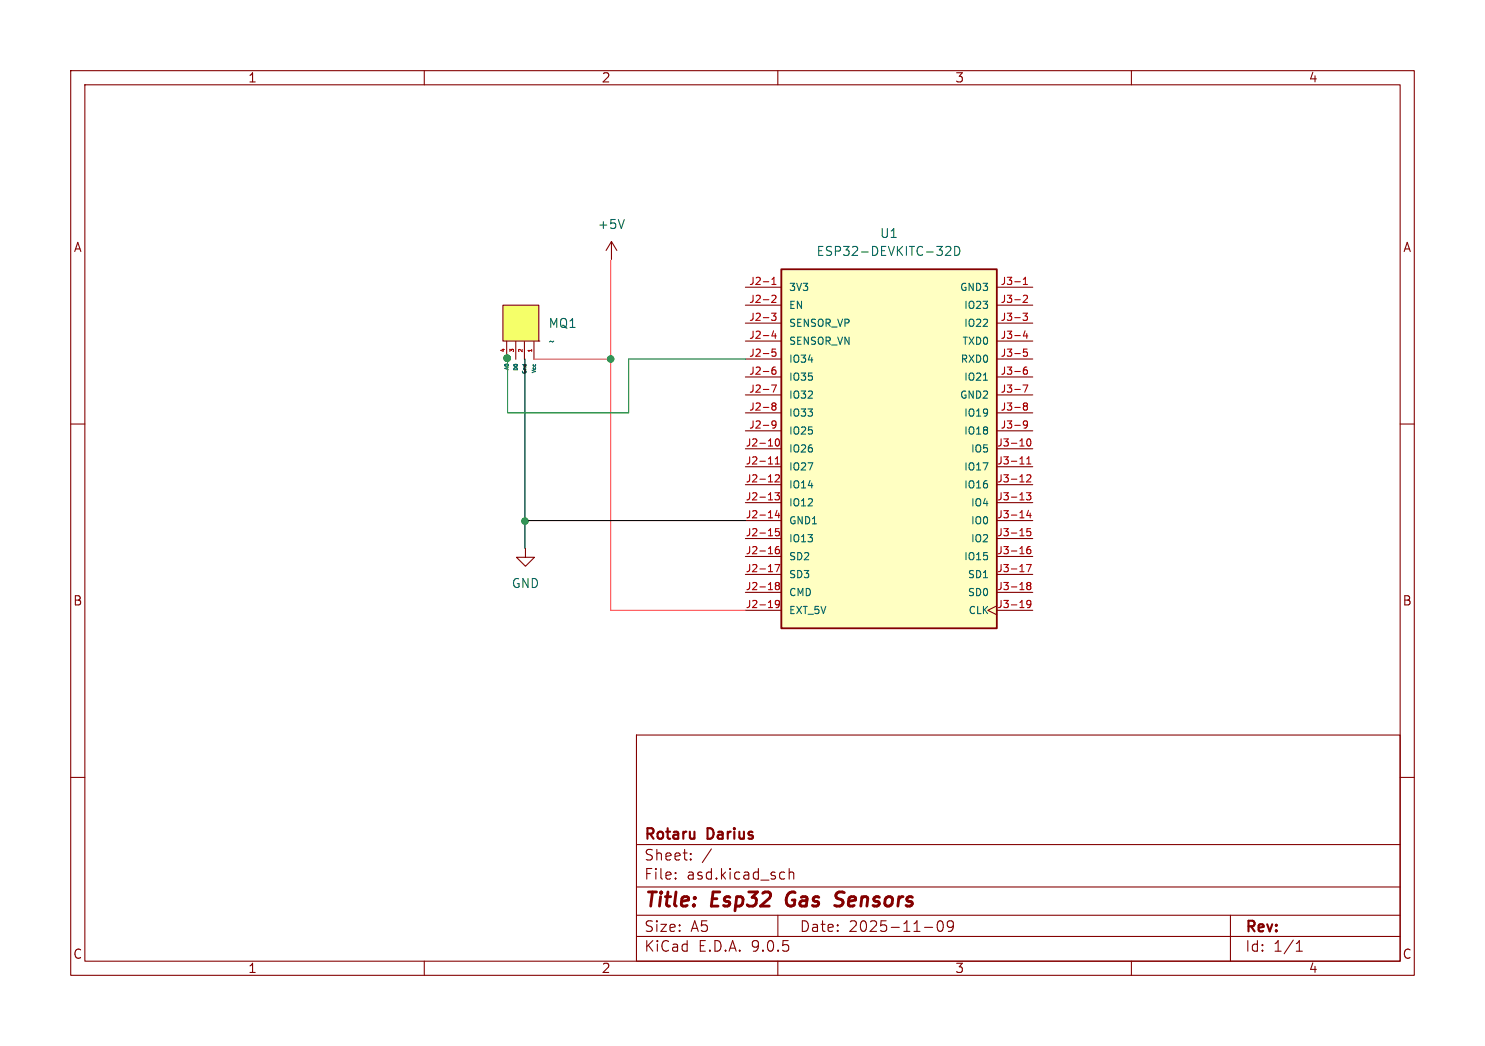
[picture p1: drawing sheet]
<svg xmlns="http://www.w3.org/2000/svg" width="210mm" height="148mm" viewBox="0 0 210 148" stroke-linecap="round" stroke-linejoin="round" font-family="sans-serif">
<g fill="none" stroke="#840000" stroke-width=".15">
<path d="M10 10h190v128h-190zM12 12h186v124h-186zM60 10v2M110 10v2M160 10v2M10 60h2M198 60h2M10 110h2M90 104h108v32h-108zM90 119.5h108M198 110h2M60 136v2"/>
<path d="M90 132.5h108M90 129.5h108M90 125.5h108M95.5 124.2l.1 .1-.1 .1M95.5 124.2v.1v.1M95.5 123.5v.1M95.5 124.2v.2M95.5 123.5h.1l-.1 .1M97.7 121.5l.1 .1-.1 .1M97.7 121.5l-.1 .1 .1 .1M97.7 120.8v.1M97.7 121.5v.2"/>
<path d="M97.7 120.8h.1l-.1 .1M97.7 120.8h-.1l.1 .1M100.6 120.1l-1.3 1.9M110 136v2M110 129.5v3M110.8 123.4l.2 .1M111 124.3l-.2 .1M111.6 122.9v1.5M111.6 123.5a.37 .37 0 0 1 .7 .1v.8M130.8 131.2h1.1M132.7 130.4a.36 .36 0 0 1 .3-.1 .36 .36 0 0 1 .3 .3 .77 .77 0 0 1-.4 1.2 .91 .91 0 0 1-.2-1.4zM134.8 130.9l-.3 .3h-.2l-.3-.3v-.3l.1-.2 .4-.1 .3 .1a.99 .99 0 0 1-.4 1.4h-.3"/>
<path d="M160 136v2M174 129.5v6.5M183.3 134.6h.9M183.3 133.5l.5-.4v1.5"/>
</g>
<path d="M111.5 126.5a1.27 1.27 0 0 0 0 1.6M118.3 127l.8 .4M119.1 128l-.3 .2h-.5M119.1 126.2h-.4l-.4 .2" fill="none" stroke="#840000" stroke-width=".4"/>
<path d="M110.5 38.1h30.5v50.8h-30.5z" fill="#ffffc2"/>
<path d="M110.5 38.1h30.5v50.8h-30.5z" fill="none" stroke="#840000" stroke-width=".25"/>
<g fill="none" stroke="#840000" stroke-width=".15">
<path d="M105.4 40.6h5.1M105.4 43.2h5.1M105.4 45.7h5.1M105.4 48.3h5.1M105.4 50.8h5.1M105.4 53.3h5.1M105.4 55.9h5.1M105.4 58.4h5.1M141 40.6h5M141 43.2h5M141 45.7h5M141 48.3h5"/>
<path d="M141 50.8h5M141 53.3h5M141 55.9h5M141 58.4h5M105.4 61h5.1M105.4 63.5h5.1M105.4 66h5.1M105.4 68.6h5.1M105.4 71.1h5.1M105.4 73.7h5.1M105.4 76.2h5.1M105.4 78.7h5.1"/>
<path d="M141 61h5M141 63.5h5M141 66h5M141 68.6h5M141 71.1h5M141 73.7h5M141 76.2h5M141 78.7h5M105.4 81.3h5.1M105.4 83.8h5.1M105.4 86.4h5.1M141 85.7l-1.3 .7 1.3 .6"/>
<path d="M141 81.3h5M141 83.8h5M141 86.4h5"/>
</g>
<g fill="none" stroke="#a90000" stroke-width=".15">
<path d="M109.2 39.5l.2-.3v1.1M144.7 39.5l.3-.3v1.1M109.1 44.3h.6l-.3 .4 .3 .1v.4l-.2 .1-.4-.1M109.1 54.5h.7l-.4 1M109.2 40.3h.5M109.2 41.9l.3-.1 .2 .3-.6 .7h.6M109.4 57.5l-.2-.2 .2-.3 .2 .1 .1 .1-.2 .3M109.4 57.5l-.2 .1v.3l.2 .1h.2l.1-.2v-.3h-.2M109.4 57.5h.1M109.4 46.8l-.2 .7h.6M109.6 51.9l-.2 .1a.68 .68 0 0 0 0 1l.3-.1v-.4l-.2-.2h-.1l-.2 .2M109.6 47.2v.7"/>
<path d="M109.7 49.4h-.5v.5l.1-.1h.3l.1 .2v.3l-.2 .1-.3-.1M109.7 60l-.2 .2h-.1l-.2-.2 .1-.4h.2l.2 .1a.67 .67 0 0 1-.3 .9h-.1M144.7 44.3h.6l-.3 .4 .3 .1v.4l-.2 .1-.4-.1M144.7 54.5h.6l-.4 1M144.7 40.3h.6M144.7 41.9l.4-.1 .2 .3-.6 .7h.6M144.9 57.5l-.2-.2 .2-.3 .3 .1 .1 .1-.2 .3M144.9 57.5h.2M144.9 57.5l-.2 .1 .1 .3 .1 .1h.3l.1-.2v-.3h-.2M145 46.8l-.3 .7h.6M145.2 51.9l-.3 .1a.68 .68 0 0 0 0 1l.4-.1v-.4l-.2-.2h-.2l-.2 .2M145.2 47.2v.7"/>
<path d="M145.3 49.4h-.5l-.1 .5 .2-.1h.3l.1 .2v.3l-.2 .1-.4-.1M145.3 60l-.2 .2h-.2l-.2-.2 .1-.4h.3l.2 .1a.67 .67 0 0 1-.3 .9h-.2M108.7 65.7h.6M109.6 69.7h.6l-.3 .4 .3 .1v.4l-.2 .1-.4-.1M109.6 79.9h.7l-.5 1M109.6 67.3l.4-.1 .2 .3-.6 .7h.6M109.6 65.7h.6M109.6 64.9l.3-.3v1.1M109.7 62.2l.2-.1a.54 .54 0 0 1 .3 .5 .54 .54 0 0 1-.3 .5l-.2-.1-.1-.3zM109.9 72.2l-.3 .7h.7M110.1 77.3l-.3 .1a.68 .68 0 0 0 0 1l.4-.1v-.4l-.2-.2-.3 .1-.1 .1M110.1 72.6v.7"/>
<path d="M110.2 74.8h-.5l-.1 .5 .2-.1h.3l.1 .2v.3l-.2 .1-.4-.1M144.2 65.7h.6M145.2 69.7h.6l-.4 .4 .3 .1v.4l-.1 .1-.4-.1M145.2 79.9h.6l-.4 1M145.2 65.7h.6M145.2 67.3l.4-.1 .2 .3-.6 .7h.6M145.2 64.9l.3-.3v1.1M145.3 62.2l.1-.1a.54 .54 0 0 1 .4 .5 .54 .54 0 0 1-.4 .5l-.1-.1-.1-.3zM145.4 72.2l-.2 .7h.6M145.7 77.3l-.3 .1a.68 .68 0 0 0 0 1l.3-.1 .1-.4-.2-.2-.3 .1-.1 .1M145.7 72.6v.7M145.7 74.8h-.4l-.1 .5 .1-.1h.4l.1 .2-.1 .3-.1 .1-.4-.1"/>
<path d="M109.8 82.9l-.2-.2 .2-.3 .3 .1 .1 .1-.2 .3M109.8 82.9l-.2 .1 .1 .3 .1 .1h.3l.1-.2v-.3h-.2M109.8 82.9h.2M110.2 85.4l-.2 .2-.3-.1-.1-.1 .1-.4h.3l.2 .1a.67 .67 0 0 1-.3 .9h-.2M145.4 82.9l-.2-.2 .2-.3 .3 .1 .1 .1-.2 .3M145.4 82.9h.2M145.4 82.9l-.2 .1 .1 .3 .1 .1h.3l.1-.2-.1-.3h-.1M145.8 85.4l-.2 .2-.3-.1-.1-.1 .1-.4h.3l.1 .1a.67 .67 0 0 1-.2 .9h-.2"/>
</g>
<path d="M133.7 35l.2-.1h.3l.2 .1 .1 .2-.1 .2-.7 .7h.8M135 34.9a.64 .64 0 0 1 .7 .6 .64 .64 0 0 1-.7 .6zM139.1 53.8h.6" fill="none" stroke="#006464" stroke-width=".15"/>
<path d="M71.1 43.2h5.1v5.1h-5.1z" fill="#f5ff69"/>
<path d="M86.5 34.2l-.8 1.2M86.5 34.2l.7 1.2M86.5 34.2v2.5M71.1 43.2h5.1v5.1h-5.1zM71.7 48.3v2.5M72.9 48.3v2.5M74.2 48.3v2.6M75.5 48.3v2.6M76.2 48.3h.1M74.3 77.6v1.3h1.3l-1.3 1.2-1.3-1.2h1.3" fill="none" stroke="#840000" stroke-width=".15"/>
<path d="M88.3 31.1l-.4 1.2M71.4 51.6v.1M71.9 52l-.5 .1 .5 .2M72.7 52.1v.2h.5M72.7 51.6v.2M72.7 51.6h.4M73.9 51.6h.5M74.1 51.6h.1M74.4 51.6h.1M75.2 52.4l.5 .2-.5 .1M75.4 51.6h.1M75.7 51.6h.1" fill="none" stroke="#006464" stroke-width=".15"/>
<path d="M75.2 49.4v.3" fill="none" stroke="#a90000" stroke-width=".15"/>
<path d="M74.2 50.8v26.8M74.3 73.7h31.1" fill="none" stroke="#000" stroke-width=".15"/>
<path d="M86.4 36.8v49.6h19M75.6 50.8h10.7" fill="none" stroke="#ff4c4f" stroke-width=".15"/>
<path d="M71.7 50.6l.1 .1v7.7h17.1v-7.6h16.5M71.7 50.7h.1M86.4 50.8h-.1M74.3 73.7h-.1" fill="none" stroke="#009600" stroke-width=".15"/>
<g fill="#009600" stroke="#009600" stroke-width=".15">
<circle cx="86.4" cy="50.8" r=".46"/>
<circle cx="71.7" cy="50.7" r=".46"/>
<circle cx="74.2" cy="73.7" r=".46"/>
</g>
<g font-size="2.8" fill="#840000">
<text x="91" y="128.9">Title:</text>
<text x="100.7" y="128.9">Esp32</text>
<text x="112" y="128.9">Gas</text>
<text x="119.8" y="128.9">Sensors</text>
</g>
<g font-size="2.1" fill="#840000">
<text x="91" y="119.2">Rotaru</text>
<text x="100.1" y="119.2">Darius</text>
<text x="91" y="124.7">File:</text>
<text x="91" y="122">Sheet:</text>
<text x="97.1" y="124.7">asd.kicad_sch</text>
<text x="91" y="134.9">KiCad</text>
<text x="91" y="132.1">Size:</text>
<text x="97.7" y="132.1">A5</text>
<text x="98.7" y="134.9">E.D.A.</text>
<text x="106.3" y="134.9">9.0.5</text>
<text x="113" y="132.1">Date:</text>
<text x="120" y="132.1">2025-11-09</text>
<text x="176" y="132.3">Rev:</text>
<text x="176" y="134.9">Id:</text>
<text x="180.1" y="134.9">1/1</text>
</g>
<g font-size="1.8" fill="#840000">
<text x="35" y="11.9">1</text>
<text x="85" y="11.9">2</text>
<text x="135" y="11.9">3</text>
<text x="185" y="11.9">4</text>
<text x="10.3" y="35.9">A</text>
<text x="198.4" y="35.9">A</text>
<text x="10.3" y="85.9">B</text>
<text x="198.3" y="85.9">B</text>
<text x="10.3" y="135.9">C</text>
<text x="35" y="137.9">1</text>
<text x="85" y="137.9">2</text>
<text x="135" y="137.9">3</text>
<text x="185" y="137.9">4</text>
<text x="198.3" y="135.9">C</text>
</g>
<g font-size="1.8" fill="#006464">
<text x="84.4" y="32.6">+5V</text>
<text x="124.4" y="33.9">U1</text>
<text x="115.4" y="36.4">ESP32-DEVKITC-32D</text>
<text x="77.5" y="46.6">MQ1</text>
<text x="77.5" y="49.2">~</text>
<text x="72.3" y="83.4">GND</text>
</g>
<g font-size="1.4" fill="#a90000">
<text x="105.8" y="40.4">J2-1</text>
<text x="141.4" y="40.4">J3-1</text>
<text x="105.8" y="42.9">J2-2</text>
<text x="105.8" y="45.5">J2-3</text>
<text x="141.4" y="42.9">J3-2</text>
<text x="141.4" y="45.5">J3-3</text>
<text x="105.8" y="48">J2-4</text>
<text x="105.8" y="50.5">J2-5</text>
<text x="105.8" y="53.1">J2-6</text>
<text x="141.4" y="48">J3-4</text>
<text x="141.4" y="50.5">J3-5</text>
<text x="141.4" y="53.1">J3-6</text>
<text x="105.8" y="55.6">J2-7</text>
<text x="105.8" y="58.2">J2-8</text>
<text x="141.4" y="55.6">J3-7</text>
<text x="141.4" y="58.2">J3-8</text>
<text x="105.4" y="63.2">J2-10</text>
<text x="105.4" y="65.8">J2-11</text>
<text x="105.8" y="60.7">J2-9</text>
<text x="140.9" y="63.2">J3-10</text>
<text x="140.9" y="65.8">J3-11</text>
<text x="141.4" y="60.7">J3-9</text>
<text x="105.4" y="68.3">J2-12</text>
<text x="105.4" y="70.9">J2-13</text>
<text x="140.9" y="68.3">J3-12</text>
<text x="140.9" y="70.9">J3-13</text>
<text x="105.4" y="73.4">J2-14</text>
<text x="105.4" y="75.9">J2-15</text>
<text x="140.9" y="73.4">J3-14</text>
<text x="140.9" y="75.9">J3-15</text>
<text x="105.4" y="78.5">J2-16</text>
<text x="105.4" y="81">J2-17</text>
<text x="105.4" y="83.6">J2-18</text>
<text x="140.9" y="78.5">J3-16</text>
<text x="140.9" y="81">J3-17</text>
<text x="140.9" y="83.6">J3-18</text>
<text x="105.4" y="86.1">J2-19</text>
<text x="140.9" y="86.1">J3-19</text>
</g>
<g font-size="1.4" fill="#006464">
<text x="111.5" y="41.4">3V3</text>
<text x="135.6" y="41.4">GND3</text>
<text x="111.5" y="43.9">EN</text>
<text x="111.5" y="46.5">SENSOR_VP</text>
<text x="136.2" y="43.9">IO23</text>
<text x="136.2" y="46.5">IO22</text>
<text x="111.5" y="49">SENSOR_VN</text>
<text x="111.5" y="51.5">IO34</text>
<text x="135.7" y="51.5">RXD0</text>
<text x="136" y="49">TXD0</text>
<text x="111.5" y="54.1">IO35</text>
<text x="111.5" y="56.6">IO32</text>
<text x="111.5" y="59.2">IO33</text>
<text x="135.6" y="56.6">GND2</text>
<text x="136.2" y="54.1">IO21</text>
<text x="136.2" y="59.2">IO19</text>
<text x="111.5" y="61.7">IO25</text>
<text x="111.5" y="64.2">IO26</text>
<text x="136.2" y="61.7">IO18</text>
<text x="137.2" y="64.2">IO5</text>
<text x="111.5" y="66.8">IO27</text>
<text x="111.5" y="69.3">IO14</text>
<text x="111.5" y="71.9">IO12</text>
<text x="136.2" y="66.8">IO17</text>
<text x="136.2" y="69.3">IO16</text>
<text x="137.2" y="71.9">IO4</text>
<text x="111.5" y="74.4">GND1</text>
<text x="111.5" y="76.9">IO13</text>
<text x="137.2" y="74.4">IO0</text>
<text x="137.2" y="76.9">IO2</text>
<text x="111.5" y="79.5">SD2</text>
<text x="111.5" y="82">SD3</text>
<text x="136.2" y="79.5">IO15</text>
<text x="136.7" y="82">SD1</text>
<text x="111.5" y="84.6">CMD</text>
<text x="111.5" y="87.1">EXT_5V</text>
<text x="136.7" y="84.6">SD0</text>
<text x="136.8" y="87.1">CLK</text>
</g>
<g font-size=".7" fill="#a90000">
<text x="71.4" y="50" transform="rotate(-90 71.4 50)">4</text>
<text x="72.7" y="50" transform="rotate(-90 72.7 50)">3</text>
<text x="73.9" y="50" transform="rotate(-90 73.9 50)">2</text>
<text x="75.3" y="50" transform="rotate(-90 75.3 50)">1</text>
</g>
<g font-size=".7" fill="#006464">
<text x="72.1" y="52.6" transform="rotate(-90 72.1 52.6)">A0</text>
<text x="73.4" y="52.7" transform="rotate(-90 73.4 52.7)">D0</text>
<text x="74.6" y="53.2" transform="rotate(-90 74.6 53.2)">Gnd</text>
<text x="76" y="53" transform="rotate(-90 76 53)">Vcc</text>
</g>
</svg>
